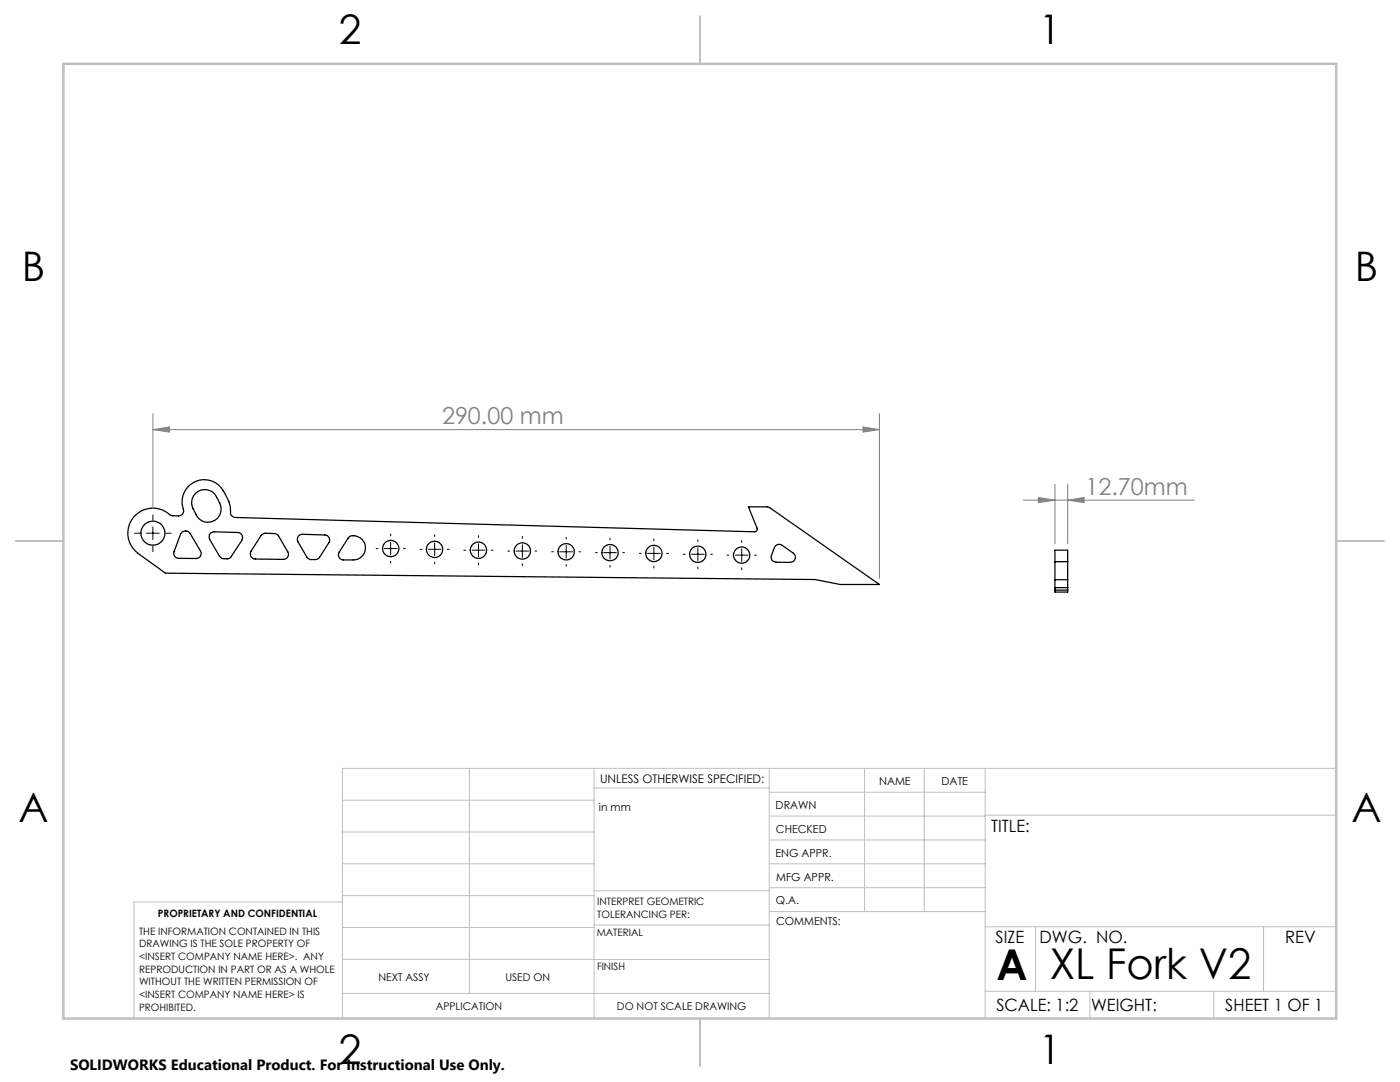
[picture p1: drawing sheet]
<svg xmlns="http://www.w3.org/2000/svg" width="279mm" height="216mm" viewBox="0 0 279 216" stroke-linecap="round" stroke-linejoin="round" font-family="sans-serif">
<g fill="none" stroke="#000" stroke-width=".25">
<path d="M39 98.5a2.78 2.78 0 0 1 4.6 1.4 2.69 2.69 0 0 1-1 4.1 2.69 2.69 0 0 1-3.8-1.9 2.93 2.93 0 0 1 .2-3.6zM26.6 103.3a5.3 5.3 0 0 1 7.6-.4h.3a2.06 2.06 0 0 0 1.8-.2l.4-.6a4.5 4.5 0 0 1 1.6-5.6 4.5 4.5 0 0 1 5.8 .8 8.7 8.7 0 0 1 2 5.5l.5 .4 .4 .1 103.6 2.8a.52 .52 0 0 0 .5-.7l-1.7-4.3h3.9l22.2 15.5h-7.8l-5-1-129.7-1.2-5.4-3.9a5 5 0 0 1-1-7.2zM36.3 106.2l.4-.2h.6l.5 .3 2.2 3.6a1.01 1.01 0 0 1-.8 1.5h-3.5a.98 .98 0 0 1-1-1.3l1.3-3.5zM42 106.4l.8-.3 4.6 .2a1.01 1.01 0 0 1 .9 1.5l-2.3 3.4-.4 .3h-1l-.4-.1-.4-.4-2-3.4v-.7zM52.1 106.9l.5-.4 .4-.1 1.9 .1 .3 .1 .4 .4 1.8 3.1a1.02 1.02 0 0 1-.8 1.5l-5.7-.1a1.01 1.01 0 0 1-.8-1.5zM59.6 106.9l.8-.3 4.4 .2a.99 .99 0 0 1 .9 1.5l-2.1 3.1-.6 .3h-1l-.7-.4-1.8-3.2-.2-.5zM69.6 107.2h.1a2.31 2.31 0 0 1 2.8 .5 2.31 2.31 0 0 1 .1 2.9 2.44 2.44 0 0 1-2.1 1.1h-2a1.01 1.01 0 0 1-.8-1.5zM154.8 108.9l.4-.2h.7l2.4 1.7a1.01 1.01 0 0 1 .4 1.1 1.01 1.01 0 0 1-1 .7h-2.8a.98 .98 0 0 1-.9-1.4zM210.5 112.1v3.6M210.5 112.1v-2.3h2.6v2.3M210.5 112.1h2.6M210.5 115.7h2.6"/>
<path d="M210.5 117.3h2.6M210.5 115.7v2.4h2.6v-2.4M210.5 117.8h2.6M213.1 112.1v3.6"/>
<circle cx="30.5" cy="106.4" r="2.4"/>
<circle cx="78" cy="109.5" r="1.64"/>
<circle cx="86.7" cy="109.6" r="1.64"/>
<circle cx="95.5" cy="109.8" r="1.64"/>
<circle cx="104.3" cy="109.9" r="1.64"/>
<circle cx="113" cy="110.1" r="1.63"/>
<circle cx="121.7" cy="110.3" r="1.63"/>
<circle cx="130.5" cy="110.4" r="1.63"/>
<circle cx="139.3" cy="110.6" r="1.64"/>
<circle cx="148" cy="110.8" r="1.64"/>
</g>
<path d="M30.5 85.7l3.3-.5v1zM30.5 82.5v19M30.5 85.7h145M172.2 85.2l3.3 .5-3.3 .5zM175.5 82.5v32.9M204.2 99.8h34.1M207.2 99.3l3.3 .5-3.3 .5zM210.5 96.6v11.9M213.1 99.8l3.3-.5v1zM213.1 96.6v11.9" fill="none" stroke="#808080" stroke-width=".2"/>
<g fill="none" stroke="#000" stroke-width=".2">
<path d="M26.8 106.4h1.2M29.2 106.4h2.6M30.5 102.7v1.2M30.5 105.1v2.6M30.5 108.9v1.2M33.1 106.4h1.1M75.1 109.5h.3M76.7 109.5h2.5M78 106.5v.4M78 108.2v2.5M78 112v.4M80.5 109.5h.4"/>
<path d="M83.8 109.6h.4M85.5 109.6h2.5M86.7 106.7v.4M86.7 108.3v2.6M86.7 112.1v.4M89.3 109.6h.3M92.6 109.8h.4M94.2 109.8h2.6M95.5 106.9v.3M95.5 108.5v2.6M95.5 112.3v.4M98 109.8h.4"/>
<path d="M101.4 110h.3M103 110h2.5M104.2 107v.4M104.2 108.7v2.5M104.2 112.5v.4M106.8 110h.3M110.1 110.1h.4M111.7 110.1h2.6M113 107.2v.4M113 108.8v2.6M113 112.6v.4M115.5 110.1h.4"/>
<path d="M118.9 110.3h.3M120.5 110.3h2.5M121.7 107.4v.3M121.7 109v2.5M121.7 112.8v.4M124.3 110.3h.3M127.6 110.4h.4M129.2 110.4h2.6M130.5 107.5v.4M130.5 109.1v2.6M130.5 113v.3M133 110.4h.4"/>
<path d="M136.3 110.6h.4M138 110.6h2.5M139.3 107.7v.4M139.3 109.3v2.6M139.3 113.1v.4M141.8 110.6h.4M145.1 110.8h.4M146.8 110.8h2.5M148 107.8v.4M148 109.5v2.5M148 113.3v.4M150.6 110.8h.3"/>
</g>
<g fill="none" stroke="#c0c0c0" stroke-width=".2">
<path d="M68.3 159.7h50.3M93.7 153.3v44.9M118.6 153.3v49.9M118.6 157.2h34.9M153.5 153.3v49.9M153.5 158.1h43.1M172.5 153.3v28.6M184.4 153.3v28.6M196.6 153.3v49.9M266.7 153.3h-198.4v49.9M68.3 178.7h50.3M68.3 172.4h50.3"/>
<path d="M68.3 166h50.3M68.3 180h-41.6v23.2M118.6 177.7h35M153.5 167.6h43.1M153.5 162.8h43.1M153.5 172.4h43.1M153.5 177.1h43.1M196.6 162.7h70.1M68.3 198.2h85.2M68.3 191.4l85.2 .1M68.3 185.1h50.3M118.6 184.6h35"/>
<path d="M153.6 181.9h43M196.6 197.8h70.1M196.6 184.9h70.1M206.7 184.9v12.9M217.5 197.8v5.4M242.2 197.8v5.4M252.2 184.9v12.9"/>
</g>
<path d="M139.7 3.2v9.5M3.1 107.9h9.6M266.7 107.9h9.5M139.7 203.2v9.6" fill="none" stroke="#c0c0c0" stroke-width=".25"/>
<path d="M12.7 12.7h254v190.5h-254z" fill="none" stroke="#c0c0c0" stroke-width=".5"/>
<g fill="#808080">
<path d="M213.1 99.8l3.3-.5v1zM207.2 99.3l3.3 .5-3.3 .5z"/>
<path d="M30.5 85.7l3.3-.5v1zM172.2 85.2l3.3 .5-3.3 .5z"/>
</g>
<g font-size="8.5">
<text x="198.9" y="195.5">A</text>
<text x="209.5" y="195.4">XL Fork V2</text>
</g>
<g font-size="8.1">
<text x="67.6" y="8.9">2</text>
<text x="207.3" y="8.9">1</text>
<text x="4.4" y="56.1">B</text>
<text x="270.4" y="56.1">B</text>
<text x="3.7" y="164.1">A</text>
<text x="269.7" y="164.1">A</text>
<text x="67.6" y="212.4">2</text>
<text x="207.3" y="212.4">1</text>
</g>
<g font-size="4.7" fill="#808080">
<text x="88.2" y="84.7">290.00 mm</text>
<text x="216.6" y="98.8">12.70mm</text>
</g>
<g font-size="3.4">
<text x="197.8" y="166">TITLE:</text>
<text x="198.7" y="188.1">SIZE</text>
<text x="207.5" y="188.1">DWG. NO.</text>
<text x="256.5" y="188.2">REV</text>
<text x="198.8" y="201.7">SCALE: 1:2</text>
<text x="217.7" y="201.8">WEIGHT:</text>
<text x="244.5" y="201.7">SHEET 1 OF 1</text>
</g>
<text font-size="3" x="14" y="213.5">SOLIDWORKS Educational Product. For Instructional Use Only.</text>
<text font-size="2.4" x="119.8" y="156.2">UNLESS OTHERWISE SPECIFIED:</text>
<g font-size="2.2">
<text x="119.5" y="161.8">in mm</text>
<text x="154.8" y="161.4">DRAWN</text>
<text x="175.4" y="156.6">NAME</text>
<text x="187.9" y="156.7">DATE</text>
<text x="154.9" y="166.3">CHECKED</text>
<text x="154.8" y="170.9">ENG APPR.</text>
<text x="154.9" y="175.7">MFG APPR.</text>
<text x="154.9" y="180.4">Q.A.</text>
<text x="154.9" y="184.6">COMMENTS:</text>
</g>
<g font-size="2.1">
<text x="75.5" y="195.7">NEXT ASSY</text>
<text x="100.9" y="195.7">USED ON</text>
<text x="86.9" y="201.5">APPLICATION</text>
<text x="123.1" y="201.6">DO NOT SCALE DRAWING</text>
</g>
<g font-size="2">
<text x="31.5" y="182.9">PROPRIETARY AND CONFIDENTIAL</text>
<text x="119.2" y="180.6">INTERPRET GEOMETRIC</text>
<text x="119.2" y="183.1">TOLERANCING PER:</text>
<text x="27.8" y="186.5">THE INFORMATION CONTAINED IN THIS</text>
<text x="27.8" y="189">DRAWING IS THE SOLE PROPERTY OF</text>
<text x="27.8" y="191.6">&lt;INSERT COMPANY NAME HERE&gt;. ANY</text>
<text x="119.1" y="186.7">MATERIAL</text>
<text x="27.8" y="194.1">REPRODUCTION IN PART OR AS A WHOLE</text>
<text x="27.8" y="196.6">WITHOUT THE WRITTEN PERMISSION OF</text>
<text x="119.1" y="193.5">FINISH</text>
<text x="27.8" y="199.1">&lt;INSERT COMPANY NAME HERE&gt; IS</text>
<text x="27.8" y="201.7">PROHIBITED.</text>
</g>
</svg>
